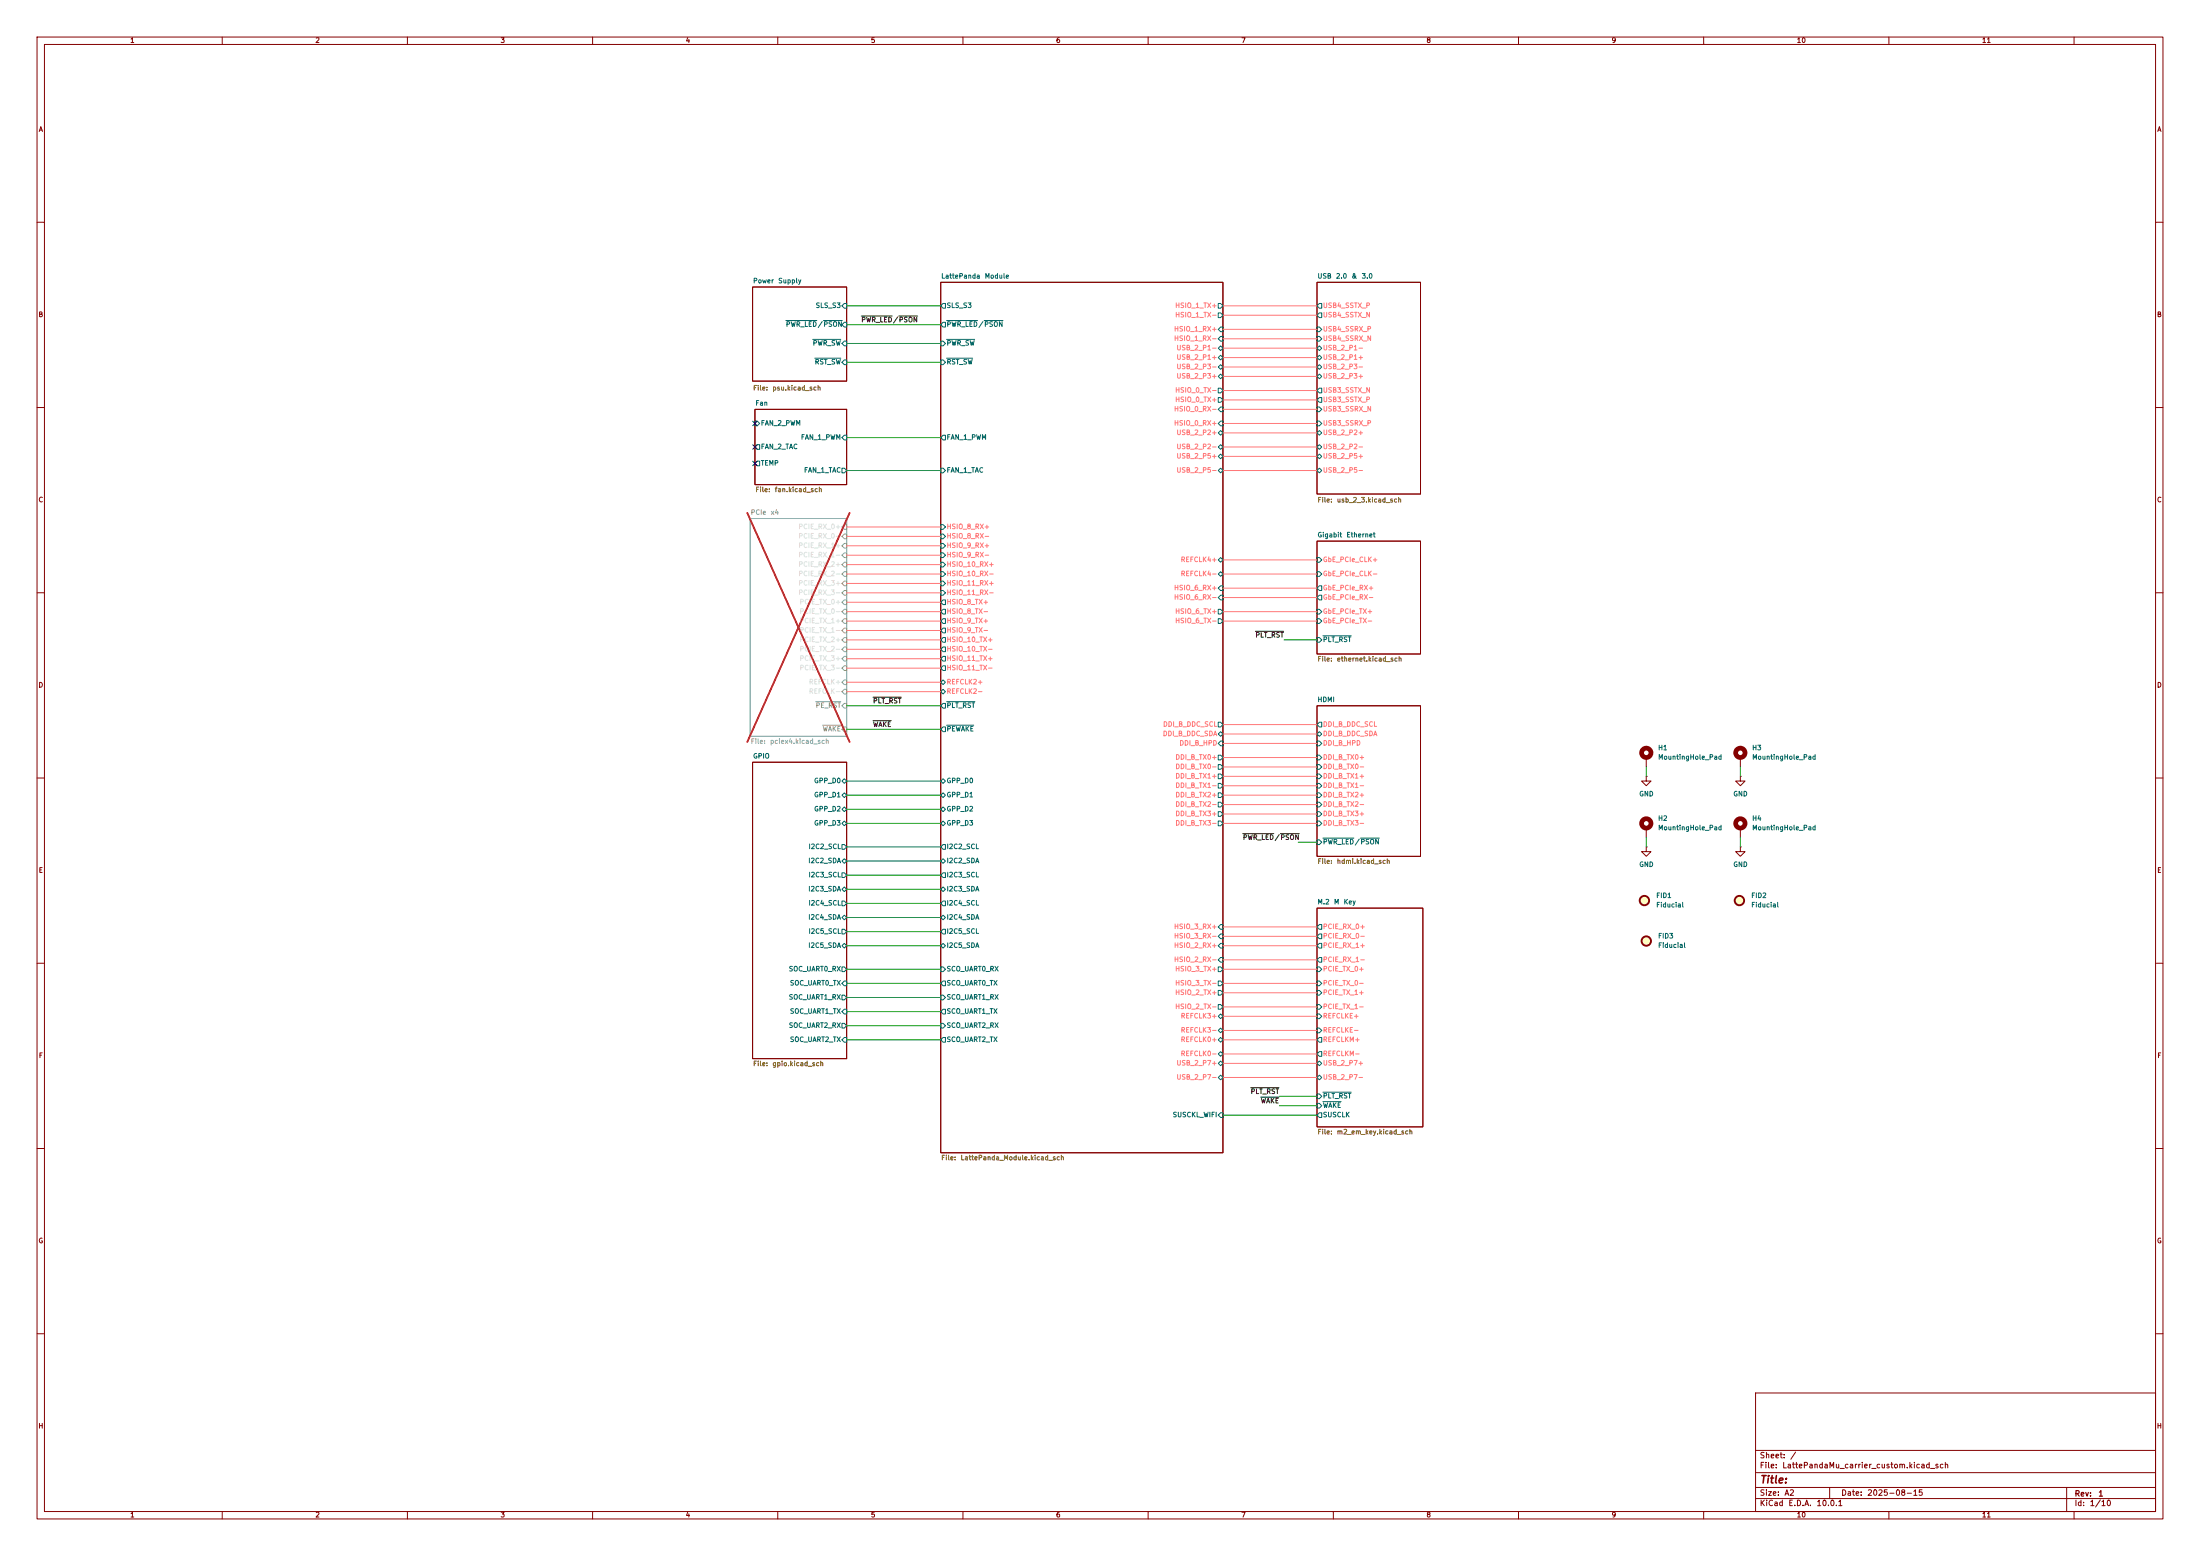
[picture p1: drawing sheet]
(kicad_sch
 (version 20260306)
 (generator "eeschema")
 (generator_version "10.0")
 (paper "A2")
 (title_block
  (date "2025-08-15")
  (rev "1"))
 (lib_symbols
  (symbol "Mechanical:Fiducial" (exclude_from_sim no) (in_bom no) (on_board yes)
   (in_pos_files yes)
   (duplicate_pin_numbers_are_jumpers no)
   (property "Reference" "FID" (at 0 5.08 0) (show_name no) (do_not_autoplace no) (effects (font (size 1.27 1.27))))
   (property "Value" "Fiducial" (at 0 3.175 0) (show_name no) (do_not_autoplace no) (effects (font (size 1.27 1.27))))
   (property "Footprint" "" (at 0 0 0) (show_name no) (do_not_autoplace no) (hide yes) (effects (font (size 1.27 1.27))))
   (property "Datasheet" "" (at 0 0 0) (show_name no) (do_not_autoplace no) (hide yes) (effects (font (size 1.27 1.27))))
   (property "Description" "Fiducial Marker" (at 0 0 0) (show_name no) (do_not_autoplace no) (hide yes) (effects (font (size 1.27 1.27))))
   (symbol "Fiducial_0_1"
    (circle (center 0 0) (radius 1.27) (stroke (width 0.508) (type default)) (fill (type background))))
   (embedded_fonts no))
  (symbol "Mechanical:MountingHole_Pad"
   (pin_numbers (hide yes))
   (pin_names
    (offset 1.016) (hide yes)) (exclude_from_sim no) (in_bom no) (on_board yes)
   (in_pos_files yes)
   (duplicate_pin_numbers_are_jumpers no)
   (property "Reference" "H" (at 0 6.35 0) (show_name no) (do_not_autoplace no) (effects (font (size 1.27 1.27))))
   (property "Value" "MountingHole_Pad" (at 0 4.445 0) (show_name no) (do_not_autoplace no) (effects (font (size 1.27 1.27))))
   (property "Footprint" "" (at 0 0 0) (show_name no) (do_not_autoplace no) (hide yes) (effects (font (size 1.27 1.27))))
   (property "Datasheet" "" (at 0 0 0) (show_name no) (do_not_autoplace no) (hide yes) (effects (font (size 1.27 1.27))))
   (property "Description" "Mounting Hole with connection" (at 0 0 0) (show_name no) (do_not_autoplace no) (hide yes) (effects (font (size 1.27 1.27))))
   (symbol "MountingHole_Pad_0_1"
    (circle (center 0 1.27) (radius 1.27) (stroke (width 1.27) (type default)) (fill (type none))))
   (symbol "MountingHole_Pad_1_1"
    (pin input line (at 0 -2.54 90) (length 2.54) (name "1" (effects (font (size 1.27 1.27)))) (number "1" (effects (font (size 1.27 1.27))))))
   (embedded_fonts no))
  (symbol "power:GND"
   (power global)
   (pin_numbers (hide yes))
   (pin_names
    (offset 0) (hide yes)) (exclude_from_sim no) (in_bom yes) (on_board yes)
   (in_pos_files yes)
   (duplicate_pin_numbers_are_jumpers no)
   (property "Reference" "#PWR" (at 0 -6.35 0) (show_name no) (do_not_autoplace no) (hide yes) (effects (font (size 1.27 1.27))))
   (property "Value" "GND" (at 0 -3.81 0) (show_name no) (do_not_autoplace no) (effects (font (size 1.27 1.27))))
   (property "Footprint" "" (at 0 0 0) (show_name no) (do_not_autoplace no) (hide yes) (effects (font (size 1.27 1.27))))
   (property "Datasheet" "" (at 0 0 0) (show_name no) (do_not_autoplace no) (hide yes) (effects (font (size 1.27 1.27))))
   (property "Description" "Power symbol creates a global label with name \"GND\" , ground" (at 0 0 0) (show_name no) (do_not_autoplace no) (hide yes) (effects (font (size 1.27 1.27))))
   (symbol "GND_0_1"
    (polyline (pts (xy 0 0) (xy 0 -1.27) (xy 1.27 -1.27) (xy 0 -2.54) (xy -1.27 -1.27) (xy 0 -1.27)) (stroke (width 0) (type default)) (fill (type none))))
   (symbol "GND_1_1"
    (pin power_in line (at 0 0 270) (length 0) (name "" (effects (font (size 1.27 1.27)))) (number "1" (effects (font (size 1.27 1.27))))))
   (embedded_fonts no)))
 (no_connect
  (at 203.835 114.3))
 (no_connect
  (at 203.835 120.65))
 (no_connect
  (at 203.835 125.095))
 (wire
  (pts (xy 345.44 298.45) (xy 355.6 298.45))
  (stroke (width 0) (type default)))
 (wire
  (pts (xy 330.2 114.3) (xy 355.6 114.3))
  (stroke (width 0) (type default)))
 (wire
  (pts (xy 346.71 172.72) (xy 355.6 172.72))
  (stroke (width 0) (type default)))
 (wire
  (pts (xy 330.2 204.47) (xy 355.6 204.47))
  (stroke (width 0) (type default)))
 (wire
  (pts (xy 330.2 195.58) (xy 355.6 195.58))
  (stroke (width 0) (type default)))
 (wire
  (pts (xy 228.6 165.1) (xy 254 165.1))
  (stroke (width 0) (type default)))
 (wire
  (pts (xy 330.2 222.25) (xy 355.6 222.25))
  (stroke (width 0) (type default)))
 (wire
  (pts (xy 469.9 209.55) (xy 469.9 207.01))
  (stroke (width 0) (type default)))
 (wire
  (pts (xy 228.6 190.5) (xy 254 190.5))
  (stroke (width 0) (type default)))
 (wire
  (pts (xy 228.6 218.44) (xy 254 218.44))
  (stroke (width 0) (type default)))
 (wire
  (pts (xy 330.2 287.02) (xy 355.6 287.02))
  (stroke (width 0) (type default)))
 (wire
  (pts (xy 228.6 228.6) (xy 254 228.6))
  (stroke (width 0) (type default)))
 (wire
  (pts (xy 330.2 280.67) (xy 355.6 280.67))
  (stroke (width 0) (type default)))
 (wire
  (pts (xy 330.2 99.06) (xy 355.6 99.06))
  (stroke (width 0) (type default)))
 (wire
  (pts (xy 330.2 101.6) (xy 355.6 101.6))
  (stroke (width 0) (type default)))
 (wire
  (pts (xy 228.6 160.02) (xy 254 160.02))
  (stroke (width 0) (type default)))
 (wire
  (pts (xy 228.6 92.71) (xy 254 92.71))
  (stroke (width 0) (type default)))
 (wire
  (pts (xy 330.2 207.01) (xy 355.6 207.01))
  (stroke (width 0) (type default)))
 (wire
  (pts (xy 228.6 184.15) (xy 254 184.15))
  (stroke (width 0) (type default)))
 (wire
  (pts (xy 228.6 154.94) (xy 254 154.94))
  (stroke (width 0) (type default)))
 (wire
  (pts (xy 330.2 127) (xy 355.6 127))
  (stroke (width 0) (type default)))
 (wire
  (pts (xy 228.6 162.56) (xy 254 162.56))
  (stroke (width 0) (type default)))
 (wire
  (pts (xy 330.2 123.19) (xy 355.6 123.19))
  (stroke (width 0) (type default)))
 (wire
  (pts (xy 330.2 200.66) (xy 355.6 200.66))
  (stroke (width 0) (type default)))
 (wire
  (pts (xy 228.6 280.67) (xy 254 280.67))
  (stroke (width 0) (type default)))
 (wire
  (pts (xy 330.2 93.98) (xy 355.6 93.98))
  (stroke (width 0) (type default)))
 (wire
  (pts (xy 330.2 209.55) (xy 355.6 209.55))
  (stroke (width 0) (type default)))
 (wire
  (pts (xy 228.6 243.84) (xy 254 243.84))
  (stroke (width 0) (type default)))
 (wire
  (pts (xy 330.2 214.63) (xy 355.6 214.63))
  (stroke (width 0) (type default)))
 (wire
  (pts (xy 330.2 105.41) (xy 355.6 105.41))
  (stroke (width 0) (type default)))
 (wire
  (pts (xy 228.6 87.63) (xy 254 87.63))
  (stroke (width 0) (type default)))
 (wire
  (pts (xy 330.2 250.19) (xy 355.6 250.19))
  (stroke (width 0) (type default)))
 (wire
  (pts (xy 228.6 180.34) (xy 254 180.34))
  (stroke (width 0) (type default)))
 (wire
  (pts (xy 350.52 227.33) (xy 355.6 227.33))
  (stroke (width 0) (type default)))
 (wire
  (pts (xy 330.2 267.97) (xy 355.6 267.97))
  (stroke (width 0) (type default)))
 (wire
  (pts (xy 228.6 97.79) (xy 254 97.79))
  (stroke (width 0) (type default)))
 (wire
  (pts (xy 228.6 177.8) (xy 254 177.8))
  (stroke (width 0) (type default)))
 (wire
  (pts (xy 228.6 210.82) (xy 254 210.82))
  (stroke (width 0) (type default)))
 (wire
  (pts (xy 469.9 228.6) (xy 469.9 226.06))
  (stroke (width 0) (type default)))
 (wire
  (pts (xy 330.2 278.13) (xy 355.6 278.13))
  (stroke (width 0) (type default)))
 (wire
  (pts (xy 330.2 96.52) (xy 355.6 96.52))
  (stroke (width 0) (type default)))
 (wire
  (pts (xy 330.2 120.65) (xy 355.6 120.65))
  (stroke (width 0) (type default)))
 (wire
  (pts (xy 228.6 255.27) (xy 254 255.27))
  (stroke (width 0) (type default)))
 (wire
  (pts (xy 228.6 222.25) (xy 254 222.25))
  (stroke (width 0) (type default)))
 (wire
  (pts (xy 330.2 300.99) (xy 355.6 300.99))
  (stroke (width 0) (type default)))
 (wire
  (pts (xy 228.6 142.24) (xy 254 142.24))
  (stroke (width 0) (type default)))
 (wire
  (pts (xy 228.6 240.03) (xy 254 240.03))
  (stroke (width 0) (type default)))
 (wire
  (pts (xy 330.2 290.83) (xy 355.6 290.83))
  (stroke (width 0) (type default)))
 (wire
  (pts (xy 444.5 209.55) (xy 444.5 207.01))
  (stroke (width 0) (type default)))
 (wire
  (pts (xy 330.2 154.94) (xy 355.6 154.94))
  (stroke (width 0) (type default)))
 (wire
  (pts (xy 330.2 261.62) (xy 355.6 261.62))
  (stroke (width 0) (type default)))
 (wire
  (pts (xy 228.6 175.26) (xy 254 175.26))
  (stroke (width 0) (type default)))
 (wire
  (pts (xy 228.6 232.41) (xy 254 232.41))
  (stroke (width 0) (type default)))
 (wire
  (pts (xy 330.2 151.13) (xy 355.6 151.13))
  (stroke (width 0) (type default)))
 (wire
  (pts (xy 228.6 251.46) (xy 254 251.46))
  (stroke (width 0) (type default)))
 (wire
  (pts (xy 228.6 186.69) (xy 254 186.69))
  (stroke (width 0) (type default)))
 (wire
  (pts (xy 345.44 295.91) (xy 355.6 295.91))
  (stroke (width 0) (type default)))
 (wire
  (pts (xy 330.2 161.29) (xy 355.6 161.29))
  (stroke (width 0) (type default)))
 (wire
  (pts (xy 330.2 219.71) (xy 355.6 219.71))
  (stroke (width 0) (type default)))
 (wire
  (pts (xy 228.6 172.72) (xy 254 172.72))
  (stroke (width 0) (type default)))
 (wire
  (pts (xy 228.6 276.86) (xy 254 276.86))
  (stroke (width 0) (type default)))
 (wire
  (pts (xy 228.6 261.62) (xy 254 261.62))
  (stroke (width 0) (type default)))
 (wire
  (pts (xy 330.2 274.32) (xy 355.6 274.32))
  (stroke (width 0) (type default)))
 (wire
  (pts (xy 444.5 228.6) (xy 444.5 226.06))
  (stroke (width 0) (type default)))
 (wire
  (pts (xy 228.6 214.63) (xy 254 214.63))
  (stroke (width 0) (type default)))
 (wire
  (pts (xy 228.6 167.64) (xy 254 167.64))
  (stroke (width 0) (type default)))
 (wire
  (pts (xy 228.6 196.85) (xy 254 196.85))
  (stroke (width 0) (type default)))
 (wire
  (pts (xy 228.6 236.22) (xy 254 236.22))
  (stroke (width 0) (type default)))
 (wire
  (pts (xy 330.2 259.08) (xy 355.6 259.08))
  (stroke (width 0) (type default)))
 (wire
  (pts (xy 330.2 165.1) (xy 355.6 165.1))
  (stroke (width 0) (type default)))
 (wire
  (pts (xy 228.6 127) (xy 254 127))
  (stroke (width 0) (type default)))
 (wire
  (pts (xy 228.6 147.32) (xy 254 147.32))
  (stroke (width 0) (type default)))
 (wire
  (pts (xy 228.6 149.86) (xy 254 149.86))
  (stroke (width 0) (type default)))
 (wire
  (pts (xy 228.6 144.78) (xy 254 144.78))
  (stroke (width 0) (type default)))
 (wire
  (pts (xy 330.2 88.9) (xy 355.6 88.9))
  (stroke (width 0) (type default)))
 (wire
  (pts (xy 330.2 167.64) (xy 355.6 167.64))
  (stroke (width 0) (type default)))
 (wire
  (pts (xy 228.6 273.05) (xy 254 273.05))
  (stroke (width 0) (type default)))
 (wire
  (pts (xy 330.2 284.48) (xy 355.6 284.48))
  (stroke (width 0) (type default)))
 (wire
  (pts (xy 330.2 85.09) (xy 355.6 85.09))
  (stroke (width 0) (type default)))
 (wire
  (pts (xy 330.2 265.43) (xy 355.6 265.43))
  (stroke (width 0) (type default)))
 (wire
  (pts (xy 330.2 110.49) (xy 355.6 110.49))
  (stroke (width 0) (type default)))
 (wire
  (pts (xy 330.2 217.17) (xy 355.6 217.17))
  (stroke (width 0) (type default)))
 (wire
  (pts (xy 330.2 255.27) (xy 355.6 255.27))
  (stroke (width 0) (type default)))
 (wire
  (pts (xy 228.6 247.65) (xy 254 247.65))
  (stroke (width 0) (type default)))
 (wire
  (pts (xy 228.6 118.11) (xy 254 118.11))
  (stroke (width 0) (type default)))
 (wire
  (pts (xy 330.2 82.55) (xy 355.6 82.55))
  (stroke (width 0) (type default)))
 (wire
  (pts (xy 330.2 271.78) (xy 355.6 271.78))
  (stroke (width 0) (type default)))
 (wire
  (pts (xy 330.2 158.75) (xy 355.6 158.75))
  (stroke (width 0) (type default)))
 (wire
  (pts (xy 330.2 116.84) (xy 355.6 116.84))
  (stroke (width 0) (type default)))
 (wire
  (pts (xy 330.2 198.12) (xy 355.6 198.12))
  (stroke (width 0) (type default)))
 (wire
  (pts (xy 330.2 91.44) (xy 355.6 91.44))
  (stroke (width 0) (type default)))
 (wire
  (pts (xy 228.6 152.4) (xy 254 152.4))
  (stroke (width 0) (type default)))
 (wire
  (pts (xy 228.6 265.43) (xy 254 265.43))
  (stroke (width 0) (type default)))
 (wire
  (pts (xy 228.6 82.55) (xy 254 82.55))
  (stroke (width 0) (type default)))
 (wire
  (pts (xy 228.6 170.18) (xy 254 170.18))
  (stroke (width 0) (type default)))
 (wire
  (pts (xy 330.2 252.73) (xy 355.6 252.73))
  (stroke (width 0) (type default)))
 (wire
  (pts (xy 330.2 107.95) (xy 355.6 107.95))
  (stroke (width 0) (type default)))
 (wire
  (pts (xy 228.6 157.48) (xy 254 157.48))
  (stroke (width 0) (type default)))
 (wire
  (pts (xy 228.6 269.24) (xy 254 269.24))
  (stroke (width 0) (type default)))
 (wire
  (pts (xy 330.2 212.09) (xy 355.6 212.09))
  (stroke (width 0) (type default)))
 (label "~{WAKE}"
  (at 235.585 196.85 0)
  (effects (font (size 1.27 1.27)) (justify left bottom)))
 (label "~{WAKE}"
  (at 345.44 298.45 180)
  (effects (font (size 1.27 1.27)) (justify right bottom)))
 (label "~{PLT_RST}"
  (at 346.71 172.72 180)
  (effects (font (size 1.27 1.27)) (justify right bottom)))
 (label "~{PWR_LED}{slash}~{PSON}"
  (at 350.52 227.33 180)
  (effects (font (size 1.27 1.27)) (justify right bottom)))
 (label "~{PLT_RST}"
  (at 235.585 190.5 0)
  (effects (font (size 1.27 1.27)) (justify left bottom)))
 (label "~{PLT_RST}"
  (at 345.44 295.91 180)
  (effects (font (size 1.27 1.27)) (justify right bottom)))
 (label "~{PWR_LED}{slash}~{PSON}"
  (at 232.41 87.63 0)
  (effects (font (size 1.27 1.27)) (justify left bottom)))
 (symbol
  (lib_id "Mechanical:Fiducial")
  (at 469.646 243.078 0)
  (unit 1)
  (body_style 1)
  (exclude_from_sim no)
  (in_bom no)
  (on_board yes)
  (in_pos_files yes)
  (dnp no)
  (fields_autoplaced yes)
  (property "Reference" "FID2" (at 472.694 241.8079 0) (show_name no) (do_not_autoplace no) (effects (font (size 1.27 1.27)) (justify left)))
  (property "Value" "Fiducial" (at 472.694 244.3479 0) (show_name no) (do_not_autoplace no) (effects (font (size 1.27 1.27)) (justify left)))
  (property "Footprint" "A_HDJ_Library:Fiducial_0.5mm_Mask1mm" (at 469.646 243.078 0) (hide yes) (show_name no) (do_not_autoplace no) (effects (font (size 1.27 1.27))))
  (property "Datasheet" "" (at 469.646 243.078 0) (hide yes) (show_name no) (do_not_autoplace no) (effects (font (size 1.27 1.27))))
  (property "Description" "Fiducial Marker" (at 469.646 243.078 0) (hide yes) (show_name no) (do_not_autoplace no) (effects (font (size 1.27 1.27)))))
 (symbol
  (lib_id "power:GND")
  (at 444.5 228.6 0)
  (unit 1)
  (body_style 1)
  (exclude_from_sim no)
  (in_bom yes)
  (on_board yes)
  (in_pos_files yes)
  (dnp no)
  (fields_autoplaced yes)
  (property "Reference" "#PWR03" (at 444.5 234.95 0) (hide yes) (show_name no) (do_not_autoplace no) (effects (font (size 1.27 1.27))))
  (property "Value" "GND" (at 444.5 233.426 0) (show_name no) (do_not_autoplace no) (effects (font (size 1.27 1.27))))
  (property "Footprint" "" (at 444.5 228.6 0) (hide yes) (show_name no) (do_not_autoplace no) (effects (font (size 1.27 1.27))))
  (property "Datasheet" "" (at 444.5 228.6 0) (hide yes) (show_name no) (do_not_autoplace no) (effects (font (size 1.27 1.27))))
  (property "Description" "Power symbol creates a global label with name \"GND\" , ground" (at 444.5 228.6 0) (hide yes) (show_name no) (do_not_autoplace no) (effects (font (size 1.27 1.27))))
  (pin "1"))
 (symbol
  (lib_id "power:GND")
  (at 469.9 209.55 0)
  (unit 1)
  (body_style 1)
  (exclude_from_sim no)
  (in_bom yes)
  (on_board yes)
  (in_pos_files yes)
  (dnp no)
  (fields_autoplaced yes)
  (property "Reference" "#PWR02" (at 469.9 215.9 0) (hide yes) (show_name no) (do_not_autoplace no) (effects (font (size 1.27 1.27))))
  (property "Value" "GND" (at 469.9 214.376 0) (show_name no) (do_not_autoplace no) (effects (font (size 1.27 1.27))))
  (property "Footprint" "" (at 469.9 209.55 0) (hide yes) (show_name no) (do_not_autoplace no) (effects (font (size 1.27 1.27))))
  (property "Datasheet" "" (at 469.9 209.55 0) (hide yes) (show_name no) (do_not_autoplace no) (effects (font (size 1.27 1.27))))
  (property "Description" "Power symbol creates a global label with name \"GND\" , ground" (at 469.9 209.55 0) (hide yes) (show_name no) (do_not_autoplace no) (effects (font (size 1.27 1.27))))
  (pin "1"))
 (symbol
  (lib_id "Mechanical:Fiducial")
  (at 443.992 243.078 0)
  (unit 1)
  (body_style 1)
  (exclude_from_sim no)
  (in_bom no)
  (on_board yes)
  (in_pos_files yes)
  (dnp no)
  (fields_autoplaced yes)
  (property "Reference" "FID1" (at 447.04 241.8079 0) (show_name no) (do_not_autoplace no) (effects (font (size 1.27 1.27)) (justify left)))
  (property "Value" "Fiducial" (at 447.04 244.3479 0) (show_name no) (do_not_autoplace no) (effects (font (size 1.27 1.27)) (justify left)))
  (property "Footprint" "A_HDJ_Library:Fiducial_0.5mm_Mask1mm" (at 443.992 243.078 0) (hide yes) (show_name no) (do_not_autoplace no) (effects (font (size 1.27 1.27))))
  (property "Datasheet" "" (at 443.992 243.078 0) (hide yes) (show_name no) (do_not_autoplace no) (effects (font (size 1.27 1.27))))
  (property "Description" "Fiducial Marker" (at 443.992 243.078 0) (hide yes) (show_name no) (do_not_autoplace no) (effects (font (size 1.27 1.27)))))
 (symbol
  (lib_id "Mechanical:MountingHole_Pad")
  (at 469.9 223.52 0)
  (unit 1)
  (body_style 1)
  (exclude_from_sim no)
  (in_bom no)
  (on_board yes)
  (in_pos_files yes)
  (dnp no)
  (fields_autoplaced yes)
  (property "Reference" "H4" (at 472.948 220.9799 0) (show_name no) (do_not_autoplace no) (effects (font (size 1.27 1.27)) (justify left)))
  (property "Value" "MountingHole_Pad" (at 472.948 223.5199 0) (show_name no) (do_not_autoplace no) (effects (font (size 1.27 1.27)) (justify left)))
  (property "Footprint" "A_HDJ_Library:MountingHole_3.2mm_M3_Pad_Via" (at 469.9 223.52 0) (hide yes) (show_name no) (do_not_autoplace no) (effects (font (size 1.27 1.27))))
  (property "Datasheet" "" (at 469.9 223.52 0) (hide yes) (show_name no) (do_not_autoplace no) (effects (font (size 1.27 1.27))))
  (property "Description" "Mounting Hole with connection" (at 469.9 223.52 0) (hide yes) (show_name no) (do_not_autoplace no) (effects (font (size 1.27 1.27))))
  (pin "1"))
 (symbol
  (lib_id "power:GND")
  (at 469.9 228.6 0)
  (unit 1)
  (body_style 1)
  (exclude_from_sim no)
  (in_bom yes)
  (on_board yes)
  (in_pos_files yes)
  (dnp no)
  (fields_autoplaced yes)
  (property "Reference" "#PWR04" (at 469.9 234.95 0) (hide yes) (show_name no) (do_not_autoplace no) (effects (font (size 1.27 1.27))))
  (property "Value" "GND" (at 469.9 233.426 0) (show_name no) (do_not_autoplace no) (effects (font (size 1.27 1.27))))
  (property "Footprint" "" (at 469.9 228.6 0) (hide yes) (show_name no) (do_not_autoplace no) (effects (font (size 1.27 1.27))))
  (property "Datasheet" "" (at 469.9 228.6 0) (hide yes) (show_name no) (do_not_autoplace no) (effects (font (size 1.27 1.27))))
  (property "Description" "Power symbol creates a global label with name \"GND\" , ground" (at 469.9 228.6 0) (hide yes) (show_name no) (do_not_autoplace no) (effects (font (size 1.27 1.27))))
  (pin "1"))
 (symbol
  (lib_id "power:GND")
  (at 444.5 209.55 0)
  (unit 1)
  (body_style 1)
  (exclude_from_sim no)
  (in_bom yes)
  (on_board yes)
  (in_pos_files yes)
  (dnp no)
  (fields_autoplaced yes)
  (property "Reference" "#PWR01" (at 444.5 215.9 0) (hide yes) (show_name no) (do_not_autoplace no) (effects (font (size 1.27 1.27))))
  (property "Value" "GND" (at 444.5 214.376 0) (show_name no) (do_not_autoplace no) (effects (font (size 1.27 1.27))))
  (property "Footprint" "" (at 444.5 209.55 0) (hide yes) (show_name no) (do_not_autoplace no) (effects (font (size 1.27 1.27))))
  (property "Datasheet" "" (at 444.5 209.55 0) (hide yes) (show_name no) (do_not_autoplace no) (effects (font (size 1.27 1.27))))
  (property "Description" "Power symbol creates a global label with name \"GND\" , ground" (at 444.5 209.55 0) (hide yes) (show_name no) (do_not_autoplace no) (effects (font (size 1.27 1.27))))
  (pin "1"))
 (symbol
  (lib_id "Mechanical:Fiducial")
  (at 444.5 254 0)
  (unit 1)
  (body_style 1)
  (exclude_from_sim no)
  (in_bom no)
  (on_board yes)
  (in_pos_files yes)
  (dnp no)
  (fields_autoplaced yes)
  (property "Reference" "FID3" (at 447.548 252.7299 0) (show_name no) (do_not_autoplace no) (effects (font (size 1.27 1.27)) (justify left)))
  (property "Value" "Fiducial" (at 447.548 255.2699 0) (show_name no) (do_not_autoplace no) (effects (font (size 1.27 1.27)) (justify left)))
  (property "Footprint" "A_HDJ_Library:Fiducial_0.5mm_Mask1mm" (at 444.5 254 0) (hide yes) (show_name no) (do_not_autoplace no) (effects (font (size 1.27 1.27))))
  (property "Datasheet" "" (at 444.5 254 0) (hide yes) (show_name no) (do_not_autoplace no) (effects (font (size 1.27 1.27))))
  (property "Description" "Fiducial Marker" (at 444.5 254 0) (hide yes) (show_name no) (do_not_autoplace no) (effects (font (size 1.27 1.27)))))
 (symbol
  (lib_id "Mechanical:MountingHole_Pad")
  (at 444.5 204.47 0)
  (unit 1)
  (body_style 1)
  (exclude_from_sim no)
  (in_bom no)
  (on_board yes)
  (in_pos_files yes)
  (dnp no)
  (fields_autoplaced yes)
  (property "Reference" "H1" (at 447.548 201.9299 0) (show_name no) (do_not_autoplace no) (effects (font (size 1.27 1.27)) (justify left)))
  (property "Value" "MountingHole_Pad" (at 447.548 204.4699 0) (show_name no) (do_not_autoplace no) (effects (font (size 1.27 1.27)) (justify left)))
  (property "Footprint" "A_HDJ_Library:MountingHole_3.2mm_M3_Pad_Via" (at 444.5 204.47 0) (hide yes) (show_name no) (do_not_autoplace no) (effects (font (size 1.27 1.27))))
  (property "Datasheet" "" (at 444.5 204.47 0) (hide yes) (show_name no) (do_not_autoplace no) (effects (font (size 1.27 1.27))))
  (property "Description" "Mounting Hole with connection" (at 444.5 204.47 0) (hide yes) (show_name no) (do_not_autoplace no) (effects (font (size 1.27 1.27))))
  (pin "1"))
 (symbol
  (lib_id "Mechanical:MountingHole_Pad")
  (at 469.9 204.47 0)
  (unit 1)
  (body_style 1)
  (exclude_from_sim no)
  (in_bom no)
  (on_board yes)
  (in_pos_files yes)
  (dnp no)
  (fields_autoplaced yes)
  (property "Reference" "H3" (at 472.948 201.9299 0) (show_name no) (do_not_autoplace no) (effects (font (size 1.27 1.27)) (justify left)))
  (property "Value" "MountingHole_Pad" (at 472.948 204.4699 0) (show_name no) (do_not_autoplace no) (effects (font (size 1.27 1.27)) (justify left)))
  (property "Footprint" "A_HDJ_Library:MountingHole_3.2mm_M3_Pad_Via" (at 469.9 204.47 0) (hide yes) (show_name no) (do_not_autoplace no) (effects (font (size 1.27 1.27))))
  (property "Datasheet" "" (at 469.9 204.47 0) (hide yes) (show_name no) (do_not_autoplace no) (effects (font (size 1.27 1.27))))
  (property "Description" "Mounting Hole with connection" (at 469.9 204.47 0) (hide yes) (show_name no) (do_not_autoplace no) (effects (font (size 1.27 1.27))))
  (pin "1"))
 (symbol
  (lib_id "Mechanical:MountingHole_Pad")
  (at 444.5 223.52 0)
  (unit 1)
  (body_style 1)
  (exclude_from_sim no)
  (in_bom no)
  (on_board yes)
  (in_pos_files yes)
  (dnp no)
  (fields_autoplaced yes)
  (property "Reference" "H2" (at 447.548 220.9799 0) (show_name no) (do_not_autoplace no) (effects (font (size 1.27 1.27)) (justify left)))
  (property "Value" "MountingHole_Pad" (at 447.548 223.5199 0) (show_name no) (do_not_autoplace no) (effects (font (size 1.27 1.27)) (justify left)))
  (property "Footprint" "A_HDJ_Library:MountingHole_3.2mm_M3_Pad_Via" (at 444.5 223.52 0) (hide yes) (show_name no) (do_not_autoplace no) (effects (font (size 1.27 1.27))))
  (property "Datasheet" "" (at 444.5 223.52 0) (hide yes) (show_name no) (do_not_autoplace no) (effects (font (size 1.27 1.27))))
  (property "Description" "Mounting Hole with connection" (at 444.5 223.52 0) (hide yes) (show_name no) (do_not_autoplace no) (effects (font (size 1.27 1.27))))
  (pin "1"))
 (sheet
  (at 355.6 245.11)
  (size 28.575 59.055)
  (exclude_from_sim no)
  (in_bom yes)
  (on_board yes)
  (dnp no)
  (fields_autoplaced yes)
  (stroke (width 0.1524) (type solid))
  (fill (color 0 0 0 0))
  (property "Sheetname" "M.2 M Key" (at 355.6 244.3984 0) (show_name no) (do_not_autoplace no) (effects (font (size 1.27 1.27)) (justify left bottom)))
  (property "Sheetfile" "m2_em_key.kicad_sch" (at 355.6 304.7496 0) (show_name no) (do_not_autoplace no) (effects (font (size 1.27 1.27)) (justify left top)))
  (pin "PCIE_RX_0+" output (at 355.6 250.19 180) (effects (font (size 1.27 1.27)) (justify left)))
  (pin "PCIE_RX_0-" output (at 355.6 252.73 180) (effects (font (size 1.27 1.27)) (justify left)))
  (pin "PCIE_RX_1+" output (at 355.6 255.27 180) (effects (font (size 1.27 1.27)) (justify left)))
  (pin "PCIE_RX_1-" output (at 355.6 259.08 180) (effects (font (size 1.27 1.27)) (justify left)))
  (pin "PCIE_TX_0+" input (at 355.6 261.62 180) (effects (font (size 1.27 1.27)) (justify left)))
  (pin "PCIE_TX_0-" input (at 355.6 265.43 180) (effects (font (size 1.27 1.27)) (justify left)))
  (pin "PCIE_TX_1+" input (at 355.6 267.97 180) (effects (font (size 1.27 1.27)) (justify left)))
  (pin "PCIE_TX_1-" input (at 355.6 271.78 180) (effects (font (size 1.27 1.27)) (justify left)))
  (pin "REFCLKE+" input (at 355.6 274.32 180) (effects (font (size 1.27 1.27)) (justify left)))
  (pin "REFCLKE-" input (at 355.6 278.13 180) (effects (font (size 1.27 1.27)) (justify left)))
  (pin "REFCLKM+" output (at 355.6 280.67 180) (effects (font (size 1.27 1.27)) (justify left)))
  (pin "REFCLKM-" output (at 355.6 284.48 180) (effects (font (size 1.27 1.27)) (justify left)))
  (pin "SUSCLK" output (at 355.6 300.99 180) (effects (font (size 1.27 1.27)) (justify left)))
  (pin "USB_2_P7+" bidirectional (at 355.6 287.02 180) (effects (font (size 1.27 1.27)) (justify left)))
  (pin "USB_2_P7-" bidirectional (at 355.6 290.83 180) (effects (font (size 1.27 1.27)) (justify left)))
  (pin "~{PLT_RST}" input (at 355.6 295.91 180) (effects (font (size 1.27 1.27)) (justify left)))
  (pin "~{WAKE}" input (at 355.6 298.45 180) (effects (font (size 1.27 1.27)) (justify left))))
 (sheet
  (at 202.565 139.954)
  (size 26.035 58.801)
  (exclude_from_sim no)
  (in_bom yes)
  (on_board no)
  (dnp yes)
  (fields_autoplaced yes)
  (stroke (width 0.1524) (type solid))
  (fill (color 0 0 0 0))
  (property "Sheetname" "PCIe x4" (at 202.565 139.2424 0) (show_name no) (do_not_autoplace no) (effects (font (size 1.27 1.27)) (justify left bottom)))
  (property "Sheetfile" "pciex4.kicad_sch" (at 202.565 199.3396 0) (show_name no) (do_not_autoplace no) (effects (font (size 1.27 1.27)) (justify left top)))
  (pin "PCIE_RX_0+" input (at 228.6 142.24 0) (effects (font (size 1.27 1.27)) (justify right)))
  (pin "PCIE_RX_0-" input (at 228.6 144.78 0) (effects (font (size 1.27 1.27)) (justify right)))
  (pin "PCIE_RX_1+" input (at 228.6 147.32 0) (effects (font (size 1.27 1.27)) (justify right)))
  (pin "PCIE_RX_1-" input (at 228.6 149.86 0) (effects (font (size 1.27 1.27)) (justify right)))
  (pin "PCIE_RX_2+" input (at 228.6 152.4 0) (effects (font (size 1.27 1.27)) (justify right)))
  (pin "PCIE_RX_2-" input (at 228.6 154.94 0) (effects (font (size 1.27 1.27)) (justify right)))
  (pin "PCIE_RX_3+" input (at 228.6 157.48 0) (effects (font (size 1.27 1.27)) (justify right)))
  (pin "PCIE_RX_3-" input (at 228.6 160.02 0) (effects (font (size 1.27 1.27)) (justify right)))
  (pin "PCIE_TX_0+" input (at 228.6 162.56 0) (effects (font (size 1.27 1.27)) (justify right)))
  (pin "PCIE_TX_0-" input (at 228.6 165.1 0) (effects (font (size 1.27 1.27)) (justify right)))
  (pin "PCIE_TX_1+" input (at 228.6 167.64 0) (effects (font (size 1.27 1.27)) (justify right)))
  (pin "PCIE_TX_1-" input (at 228.6 170.18 0) (effects (font (size 1.27 1.27)) (justify right)))
  (pin "PCIE_TX_2+" input (at 228.6 172.72 0) (effects (font (size 1.27 1.27)) (justify right)))
  (pin "PCIE_TX_2-" input (at 228.6 175.26 0) (effects (font (size 1.27 1.27)) (justify right)))
  (pin "PCIE_TX_3+" input (at 228.6 177.8 0) (effects (font (size 1.27 1.27)) (justify right)))
  (pin "PCIE_TX_3-" input (at 228.6 180.34 0) (effects (font (size 1.27 1.27)) (justify right)))
  (pin "REFCLK+" input (at 228.6 184.15 0) (effects (font (size 1.27 1.27)) (justify right)))
  (pin "REFCLK-" input (at 228.6 186.69 0) (effects (font (size 1.27 1.27)) (justify right)))
  (pin "~{PE_RST}" input (at 228.6 190.5 0) (effects (font (size 1.27 1.27)) (justify right)))
  (pin "~{WAKE}" input (at 228.6 196.85 0) (effects (font (size 1.27 1.27)) (justify right))))
 (sheet
  (at 254 76.2)
  (size 76.2 234.95)
  (exclude_from_sim no)
  (in_bom yes)
  (on_board yes)
  (dnp no)
  (fields_autoplaced yes)
  (stroke (width 0.1524) (type solid))
  (fill (color 0 0 0 0))
  (property "Sheetname" "LattePanda Module" (at 254 75.4884 0) (show_name no) (do_not_autoplace no) (effects (font (size 1.27 1.27)) (justify left bottom)))
  (property "Sheetfile" "LattePanda_Module.kicad_sch" (at 254 311.7346 0) (show_name no) (do_not_autoplace no) (effects (font (size 1.27 1.27)) (justify left top)))
  (pin "DDI_B_DDC_SCL" output (at 330.2 195.58 0) (effects (font (size 1.27 1.27)) (justify right)))
  (pin "DDI_B_DDC_SDA" bidirectional (at 330.2 198.12 0) (effects (font (size 1.27 1.27)) (justify right)))
  (pin "DDI_B_HPD" input (at 330.2 200.66 0) (effects (font (size 1.27 1.27)) (justify right)))
  (pin "DDI_B_TX0+" output (at 330.2 204.47 0) (effects (font (size 1.27 1.27)) (justify right)))
  (pin "DDI_B_TX0-" output (at 330.2 207.01 0) (effects (font (size 1.27 1.27)) (justify right)))
  (pin "DDI_B_TX1+" output (at 330.2 209.55 0) (effects (font (size 1.27 1.27)) (justify right)))
  (pin "DDI_B_TX1-" output (at 330.2 212.09 0) (effects (font (size 1.27 1.27)) (justify right)))
  (pin "DDI_B_TX2+" output (at 330.2 214.63 0) (effects (font (size 1.27 1.27)) (justify right)))
  (pin "DDI_B_TX2-" output (at 330.2 217.17 0) (effects (font (size 1.27 1.27)) (justify right)))
  (pin "DDI_B_TX3+" output (at 330.2 219.71 0) (effects (font (size 1.27 1.27)) (justify right)))
  (pin "DDI_B_TX3-" output (at 330.2 222.25 0) (effects (font (size 1.27 1.27)) (justify right)))
  (pin "FAN_1_PWM" output (at 254 118.11 180) (effects (font (size 1.27 1.27)) (justify left)))
  (pin "FAN_1_TAC" input (at 254 127 180) (effects (font (size 1.27 1.27)) (justify left)))
  (pin "GPP_D0" bidirectional (at 254 210.82 180) (effects (font (size 1.27 1.27)) (justify left)))
  (pin "GPP_D1" bidirectional (at 254 214.63 180) (effects (font (size 1.27 1.27)) (justify left)))
  (pin "GPP_D2" bidirectional (at 254 218.44 180) (effects (font (size 1.27 1.27)) (justify left)))
  (pin "GPP_D3" bidirectional (at 254 222.25 180) (effects (font (size 1.27 1.27)) (justify left)))
  (pin "HSIO_0_RX+" input (at 330.2 114.3 0) (effects (font (size 1.27 1.27)) (justify right)))
  (pin "HSIO_0_RX-" input (at 330.2 110.49 0) (effects (font (size 1.27 1.27)) (justify right)))
  (pin "HSIO_0_TX+" output (at 330.2 107.95 0) (effects (font (size 1.27 1.27)) (justify right)))
  (pin "HSIO_0_TX-" output (at 330.2 105.41 0) (effects (font (size 1.27 1.27)) (justify right)))
  (pin "HSIO_1_RX+" input (at 330.2 88.9 0) (effects (font (size 1.27 1.27)) (justify right)))
  (pin "HSIO_1_RX-" input (at 330.2 91.44 0) (effects (font (size 1.27 1.27)) (justify right)))
  (pin "HSIO_1_TX+" output (at 330.2 82.55 0) (effects (font (size 1.27 1.27)) (justify right)))
  (pin "HSIO_1_TX-" output (at 330.2 85.09 0) (effects (font (size 1.27 1.27)) (justify right)))
  (pin "HSIO_2_RX+" input (at 330.2 255.27 0) (effects (font (size 1.27 1.27)) (justify right)))
  (pin "HSIO_2_RX-" input (at 330.2 259.08 0) (effects (font (size 1.27 1.27)) (justify right)))
  (pin "HSIO_2_TX+" output (at 330.2 267.97 0) (effects (font (size 1.27 1.27)) (justify right)))
  (pin "HSIO_2_TX-" output (at 330.2 271.78 0) (effects (font (size 1.27 1.27)) (justify right)))
  (pin "HSIO_3_RX+" input (at 330.2 250.19 0) (effects (font (size 1.27 1.27)) (justify right)))
  (pin "HSIO_3_RX-" input (at 330.2 252.73 0) (effects (font (size 1.27 1.27)) (justify right)))
  (pin "HSIO_3_TX+" output (at 330.2 261.62 0) (effects (font (size 1.27 1.27)) (justify right)))
  (pin "HSIO_3_TX-" output (at 330.2 265.43 0) (effects (font (size 1.27 1.27)) (justify right)))
  (pin "HSIO_6_RX+" input (at 330.2 158.75 0) (effects (font (size 1.27 1.27)) (justify right)))
  (pin "HSIO_6_RX-" input (at 330.2 161.29 0) (effects (font (size 1.27 1.27)) (justify right)))
  (pin "HSIO_6_TX+" output (at 330.2 165.1 0) (effects (font (size 1.27 1.27)) (justify right)))
  (pin "HSIO_6_TX-" output (at 330.2 167.64 0) (effects (font (size 1.27 1.27)) (justify right)))
  (pin "HSIO_8_RX+" input (at 254 142.24 180) (effects (font (size 1.27 1.27)) (justify left)))
  (pin "HSIO_8_RX-" input (at 254 144.78 180) (effects (font (size 1.27 1.27)) (justify left)))
  (pin "HSIO_8_TX+" output (at 254 162.56 180) (effects (font (size 1.27 1.27)) (justify left)))
  (pin "HSIO_8_TX-" output (at 254 165.1 180) (effects (font (size 1.27 1.27)) (justify left)))
  (pin "HSIO_9_RX+" input (at 254 147.32 180) (effects (font (size 1.27 1.27)) (justify left)))
  (pin "HSIO_9_RX-" input (at 254 149.86 180) (effects (font (size 1.27 1.27)) (justify left)))
  (pin "HSIO_9_TX+" output (at 254 167.64 180) (effects (font (size 1.27 1.27)) (justify left)))
  (pin "HSIO_9_TX-" output (at 254 170.18 180) (effects (font (size 1.27 1.27)) (justify left)))
  (pin "HSIO_10_RX+" input (at 254 152.4 180) (effects (font (size 1.27 1.27)) (justify left)))
  (pin "HSIO_10_RX-" input (at 254 154.94 180) (effects (font (size 1.27 1.27)) (justify left)))
  (pin "HSIO_10_TX+" output (at 254 172.72 180) (effects (font (size 1.27 1.27)) (justify left)))
  (pin "HSIO_10_TX-" output (at 254 175.26 180) (effects (font (size 1.27 1.27)) (justify left)))
  (pin "HSIO_11_RX+" input (at 254 157.48 180) (effects (font (size 1.27 1.27)) (justify left)))
  (pin "HSIO_11_RX-" input (at 254 160.02 180) (effects (font (size 1.27 1.27)) (justify left)))
  (pin "HSIO_11_TX+" output (at 254 177.8 180) (effects (font (size 1.27 1.27)) (justify left)))
  (pin "HSIO_11_TX-" output (at 254 180.34 180) (effects (font (size 1.27 1.27)) (justify left)))
  (pin "I2C2_SCL" output (at 254 228.6 180) (effects (font (size 1.27 1.27)) (justify left)))
  (pin "I2C2_SDA" bidirectional (at 254 232.41 180) (effects (font (size 1.27 1.27)) (justify left)))
  (pin "I2C3_SCL" output (at 254 236.22 180) (effects (font (size 1.27 1.27)) (justify left)))
  (pin "I2C3_SDA" bidirectional (at 254 240.03 180) (effects (font (size 1.27 1.27)) (justify left)))
  (pin "I2C4_SCL" output (at 254 243.84 180) (effects (font (size 1.27 1.27)) (justify left)))
  (pin "I2C4_SDA" bidirectional (at 254 247.65 180) (effects (font (size 1.27 1.27)) (justify left)))
  (pin "I2C5_SCL" output (at 254 251.46 180) (effects (font (size 1.27 1.27)) (justify left)))
  (pin "I2C5_SDA" bidirectional (at 254 255.27 180) (effects (font (size 1.27 1.27)) (justify left)))
  (pin "REFCLK0+" bidirectional (at 330.2 280.67 0) (effects (font (size 1.27 1.27)) (justify right)))
  (pin "REFCLK0-" bidirectional (at 330.2 284.48 0) (effects (font (size 1.27 1.27)) (justify right)))
  (pin "REFCLK2+" bidirectional (at 254 184.15 180) (effects (font (size 1.27 1.27)) (justify left)))
  (pin "REFCLK2-" bidirectional (at 254 186.69 180) (effects (font (size 1.27 1.27)) (justify left)))
  (pin "REFCLK3+" bidirectional (at 330.2 274.32 0) (effects (font (size 1.27 1.27)) (justify right)))
  (pin "REFCLK3-" bidirectional (at 330.2 278.13 0) (effects (font (size 1.27 1.27)) (justify right)))
  (pin "REFCLK4+" bidirectional (at 330.2 151.13 0) (effects (font (size 1.27 1.27)) (justify right)))
  (pin "REFCLK4-" bidirectional (at 330.2 154.94 0) (effects (font (size 1.27 1.27)) (justify right)))
  (pin "SCO_UART0_RX" input (at 254 261.62 180) (effects (font (size 1.27 1.27)) (justify left)))
  (pin "SCO_UART0_TX" output (at 254 265.43 180) (effects (font (size 1.27 1.27)) (justify left)))
  (pin "SCO_UART1_RX" input (at 254 269.24 180) (effects (font (size 1.27 1.27)) (justify left)))
  (pin "SCO_UART1_TX" output (at 254 273.05 180) (effects (font (size 1.27 1.27)) (justify left)))
  (pin "SCO_UART2_RX" input (at 254 276.86 180) (effects (font (size 1.27 1.27)) (justify left)))
  (pin "SCO_UART2_TX" output (at 254 280.67 180) (effects (font (size 1.27 1.27)) (justify left)))
  (pin "SLS_S3" output (at 254 82.55 180) (effects (font (size 1.27 1.27)) (justify left)))
  (pin "SUSCKL_WIFI" input (at 330.2 300.99 0) (effects (font (size 1.27 1.27)) (justify right)))
  (pin "USB_2_P1+" bidirectional (at 330.2 96.52 0) (effects (font (size 1.27 1.27)) (justify right)))
  (pin "USB_2_P1-" bidirectional (at 330.2 93.98 0) (effects (font (size 1.27 1.27)) (justify right)))
  (pin "USB_2_P2+" bidirectional (at 330.2 116.84 0) (effects (font (size 1.27 1.27)) (justify right)))
  (pin "USB_2_P2-" bidirectional (at 330.2 120.65 0) (effects (font (size 1.27 1.27)) (justify right)))
  (pin "USB_2_P3+" bidirectional (at 330.2 101.6 0) (effects (font (size 1.27 1.27)) (justify right)))
  (pin "USB_2_P3-" bidirectional (at 330.2 99.06 0) (effects (font (size 1.27 1.27)) (justify right)))
  (pin "USB_2_P5+" bidirectional (at 330.2 123.19 0) (effects (font (size 1.27 1.27)) (justify right)))
  (pin "USB_2_P5-" bidirectional (at 330.2 127 0) (effects (font (size 1.27 1.27)) (justify right)))
  (pin "USB_2_P7+" bidirectional (at 330.2 287.02 0) (effects (font (size 1.27 1.27)) (justify right)))
  (pin "USB_2_P7-" bidirectional (at 330.2 290.83 0) (effects (font (size 1.27 1.27)) (justify right)))
  (pin "~{PEWAKE}" output (at 254 196.85 180) (effects (font (size 1.27 1.27)) (justify left)))
  (pin "~{PLT_RST}" output (at 254 190.5 180) (effects (font (size 1.27 1.27)) (justify left)))
  (pin "~{PWR_LED}{slash}~{PSON}" output (at 254 87.63 180) (effects (font (size 1.27 1.27)) (justify left)))
  (pin "~{PWR_SW}" input (at 254 92.71 180) (effects (font (size 1.27 1.27)) (justify left)))
  (pin "~{RST_SW}" input (at 254 97.79 180) (effects (font (size 1.27 1.27)) (justify left))))
 (sheet
  (at 203.835 110.49)
  (size 24.765 20.32)
  (exclude_from_sim no)
  (in_bom yes)
  (on_board yes)
  (dnp no)
  (fields_autoplaced yes)
  (stroke (width 0.1524) (type solid))
  (fill (color 0 0 0 0))
  (property "Sheetname" "Fan" (at 203.835 109.7784 0) (show_name no) (do_not_autoplace no) (effects (font (size 1.27 1.27)) (justify left bottom)))
  (property "Sheetfile" "fan.kicad_sch" (at 203.835 131.3946 0) (show_name no) (do_not_autoplace no) (effects (font (size 1.27 1.27)) (justify left top)))
  (pin "FAN_1_PWM" input (at 228.6 118.11 0) (effects (font (size 1.27 1.27)) (justify right)))
  (pin "FAN_1_TAC" output (at 228.6 127 0) (effects (font (size 1.27 1.27)) (justify right)))
  (pin "FAN_2_PWM" input (at 203.835 114.3 180) (effects (font (size 1.27 1.27)) (justify left)))
  (pin "FAN_2_TAC" output (at 203.835 120.65 180) (effects (font (size 1.27 1.27)) (justify left)))
  (pin "TEMP" output (at 203.835 125.095 180) (effects (font (size 1.27 1.27)) (justify left))))
 (sheet
  (at 203.2 77.47)
  (size 25.4 25.4)
  (exclude_from_sim no)
  (in_bom yes)
  (on_board yes)
  (dnp no)
  (fields_autoplaced yes)
  (stroke (width 0.1524) (type solid))
  (fill (color 0 0 0 0))
  (property "Sheetname" "Power Supply" (at 203.2 76.7584 0) (show_name no) (do_not_autoplace no) (effects (font (size 1.27 1.27)) (justify left bottom)))
  (property "Sheetfile" "psu.kicad_sch" (at 203.2 103.9626 0) (show_name no) (do_not_autoplace no) (effects (font (size 1.27 1.27)) (justify left top)))
  (pin "SLS_S3" input (at 228.6 82.55 0) (effects (font (size 1.27 1.27)) (justify right)))
  (pin "~{PWR_LED}{slash}~{PSON}" input (at 228.6 87.63 0) (effects (font (size 1.27 1.27)) (justify right)))
  (pin "~{PWR_SW}" input (at 228.6 92.71 0) (effects (font (size 1.27 1.27)) (justify right)))
  (pin "~{RST_SW}" input (at 228.6 97.79 0) (effects (font (size 1.27 1.27)) (justify right))))
 (sheet
  (at 355.6 146.05)
  (size 27.94 30.48)
  (exclude_from_sim no)
  (in_bom yes)
  (on_board yes)
  (dnp no)
  (fields_autoplaced yes)
  (stroke (width 0.1524) (type solid))
  (fill (color 0 0 0 0))
  (property "Sheetname" "Gigabit Ethernet" (at 355.6 145.3384 0) (show_name no) (do_not_autoplace no) (effects (font (size 1.27 1.27)) (justify left bottom)))
  (property "Sheetfile" "ethernet.kicad_sch" (at 355.6 177.1146 0) (show_name no) (do_not_autoplace no) (effects (font (size 1.27 1.27)) (justify left top)))
  (pin "GbE_PCIe_CLK+" input (at 355.6 151.13 180) (effects (font (size 1.27 1.27)) (justify left)))
  (pin "GbE_PCIe_CLK-" input (at 355.6 154.94 180) (effects (font (size 1.27 1.27)) (justify left)))
  (pin "GbE_PCIe_RX+" output (at 355.6 158.75 180) (effects (font (size 1.27 1.27)) (justify left)))
  (pin "GbE_PCIe_RX-" output (at 355.6 161.29 180) (effects (font (size 1.27 1.27)) (justify left)))
  (pin "GbE_PCIe_TX+" input (at 355.6 165.1 180) (effects (font (size 1.27 1.27)) (justify left)))
  (pin "GbE_PCIe_TX-" input (at 355.6 167.64 180) (effects (font (size 1.27 1.27)) (justify left)))
  (pin "~{PLT_RST}" input (at 355.6 172.72 180) (effects (font (size 1.27 1.27)) (justify left))))
 (sheet
  (at 203.2 205.74)
  (size 25.4 80.01)
  (exclude_from_sim no)
  (in_bom yes)
  (on_board yes)
  (dnp no)
  (fields_autoplaced yes)
  (stroke (width 0.1524) (type solid))
  (fill (color 0 0 0 0))
  (property "Sheetname" "GPIO" (at 203.2 205.0284 0) (show_name no) (do_not_autoplace no) (effects (font (size 1.27 1.27)) (justify left bottom)))
  (property "Sheetfile" "gpio.kicad_sch" (at 203.2 286.3346 0) (show_name no) (do_not_autoplace no) (effects (font (size 1.27 1.27)) (justify left top)))
  (pin "GPP_D0" bidirectional (at 228.6 210.82 0) (effects (font (size 1.27 1.27)) (justify right)))
  (pin "GPP_D1" bidirectional (at 228.6 214.63 0) (effects (font (size 1.27 1.27)) (justify right)))
  (pin "GPP_D2" bidirectional (at 228.6 218.44 0) (effects (font (size 1.27 1.27)) (justify right)))
  (pin "GPP_D3" bidirectional (at 228.6 222.25 0) (effects (font (size 1.27 1.27)) (justify right)))
  (pin "I2C2_SCL" output (at 228.6 228.6 0) (effects (font (size 1.27 1.27)) (justify right)))
  (pin "I2C2_SDA" bidirectional (at 228.6 232.41 0) (effects (font (size 1.27 1.27)) (justify right)))
  (pin "I2C3_SCL" output (at 228.6 236.22 0) (effects (font (size 1.27 1.27)) (justify right)))
  (pin "I2C3_SDA" bidirectional (at 228.6 240.03 0) (effects (font (size 1.27 1.27)) (justify right)))
  (pin "I2C4_SCL" output (at 228.6 243.84 0) (effects (font (size 1.27 1.27)) (justify right)))
  (pin "I2C4_SDA" bidirectional (at 228.6 247.65 0) (effects (font (size 1.27 1.27)) (justify right)))
  (pin "I2C5_SCL" output (at 228.6 251.46 0) (effects (font (size 1.27 1.27)) (justify right)))
  (pin "I2C5_SDA" bidirectional (at 228.6 255.27 0) (effects (font (size 1.27 1.27)) (justify right)))
  (pin "SOC_UART0_RX" output (at 228.6 261.62 0) (effects (font (size 1.27 1.27)) (justify right)))
  (pin "SOC_UART0_TX" input (at 228.6 265.43 0) (effects (font (size 1.27 1.27)) (justify right)))
  (pin "SOC_UART1_RX" output (at 228.6 269.24 0) (effects (font (size 1.27 1.27)) (justify right)))
  (pin "SOC_UART1_TX" input (at 228.6 273.05 0) (effects (font (size 1.27 1.27)) (justify right)))
  (pin "SOC_UART2_RX" output (at 228.6 276.86 0) (effects (font (size 1.27 1.27)) (justify right)))
  (pin "SOC_UART2_TX" input (at 228.6 280.67 0) (effects (font (size 1.27 1.27)) (justify right))))
 (sheet
  (at 355.6 190.5)
  (size 27.94 40.64)
  (exclude_from_sim no)
  (in_bom yes)
  (on_board yes)
  (dnp no)
  (fields_autoplaced yes)
  (stroke (width 0.1524) (type solid))
  (fill (color 0 0 0 0))
  (property "Sheetname" "HDMI" (at 355.6 189.7884 0) (show_name no) (do_not_autoplace no) (effects (font (size 1.27 1.27)) (justify left bottom)))
  (property "Sheetfile" "hdmi.kicad_sch" (at 355.6 231.7246 0) (show_name no) (do_not_autoplace no) (effects (font (size 1.27 1.27)) (justify left top)))
  (pin "DDI_B_DDC_SCL" output (at 355.6 195.58 180) (effects (font (size 1.27 1.27)) (justify left)))
  (pin "DDI_B_DDC_SDA" bidirectional (at 355.6 198.12 180) (effects (font (size 1.27 1.27)) (justify left)))
  (pin "DDI_B_HPD" input (at 355.6 200.66 180) (effects (font (size 1.27 1.27)) (justify left)))
  (pin "DDI_B_TX0+" input (at 355.6 204.47 180) (effects (font (size 1.27 1.27)) (justify left)))
  (pin "DDI_B_TX0-" input (at 355.6 207.01 180) (effects (font (size 1.27 1.27)) (justify left)))
  (pin "DDI_B_TX1+" input (at 355.6 209.55 180) (effects (font (size 1.27 1.27)) (justify left)))
  (pin "DDI_B_TX1-" input (at 355.6 212.09 180) (effects (font (size 1.27 1.27)) (justify left)))
  (pin "DDI_B_TX2+" input (at 355.6 214.63 180) (effects (font (size 1.27 1.27)) (justify left)))
  (pin "DDI_B_TX2-" input (at 355.6 217.17 180) (effects (font (size 1.27 1.27)) (justify left)))
  (pin "DDI_B_TX3+" input (at 355.6 219.71 180) (effects (font (size 1.27 1.27)) (justify left)))
  (pin "DDI_B_TX3-" input (at 355.6 222.25 180) (effects (font (size 1.27 1.27)) (justify left)))
  (pin "~{PWR_LED}{slash}~{PSON}" input (at 355.6 227.33 180) (effects (font (size 1.27 1.27)) (justify left))))
 (sheet
  (at 355.6 76.2)
  (size 27.94 57.15)
  (exclude_from_sim no)
  (in_bom yes)
  (on_board yes)
  (dnp no)
  (fields_autoplaced yes)
  (stroke (width 0.1524) (type solid))
  (fill (color 0 0 0 0))
  (property "Sheetname" "USB 2.0 & 3.0" (at 355.6 75.4884 0) (show_name no) (do_not_autoplace no) (effects (font (size 1.27 1.27)) (justify left bottom)))
  (property "Sheetfile" "usb_2_3.kicad_sch" (at 355.6 134.1886 0) (show_name no) (do_not_autoplace no) (effects (font (size 1.27 1.27)) (justify left top)))
  (pin "USB3_SSRX_N" input (at 355.6 110.49 180) (effects (font (size 1.27 1.27)) (justify left)))
  (pin "USB3_SSRX_P" input (at 355.6 114.3 180) (effects (font (size 1.27 1.27)) (justify left)))
  (pin "USB4_SSRX_N" input (at 355.6 91.44 180) (effects (font (size 1.27 1.27)) (justify left)))
  (pin "USB4_SSRX_P" input (at 355.6 88.9 180) (effects (font (size 1.27 1.27)) (justify left)))
  (pin "USB_2_P1+" bidirectional (at 355.6 96.52 180) (effects (font (size 1.27 1.27)) (justify left)))
  (pin "USB_2_P1-" bidirectional (at 355.6 93.98 180) (effects (font (size 1.27 1.27)) (justify left)))
  (pin "USB_2_P2+" bidirectional (at 355.6 116.84 180) (effects (font (size 1.27 1.27)) (justify left)))
  (pin "USB_2_P2-" bidirectional (at 355.6 120.65 180) (effects (font (size 1.27 1.27)) (justify left)))
  (pin "USB_2_P3+" bidirectional (at 355.6 101.6 180) (effects (font (size 1.27 1.27)) (justify left)))
  (pin "USB_2_P3-" bidirectional (at 355.6 99.06 180) (effects (font (size 1.27 1.27)) (justify left)))
  (pin "USB_2_P5+" bidirectional (at 355.6 123.19 180) (effects (font (size 1.27 1.27)) (justify left)))
  (pin "USB_2_P5-" bidirectional (at 355.6 127 180) (effects (font (size 1.27 1.27)) (justify left)))
  (pin "USB3_SSTX_N" output (at 355.6 105.41 180) (effects (font (size 1.27 1.27)) (justify left)))
  (pin "USB3_SSTX_P" output (at 355.6 107.95 180) (effects (font (size 1.27 1.27)) (justify left)))
  (pin "USB4_SSTX_N" output (at 355.6 85.09 180) (effects (font (size 1.27 1.27)) (justify left)))
  (pin "USB4_SSTX_P" output (at 355.6 82.55 180) (effects (font (size 1.27 1.27)) (justify left))))
 (sheet_instances
  (path ""
   (page "1")))
 (embedded_fonts no))
